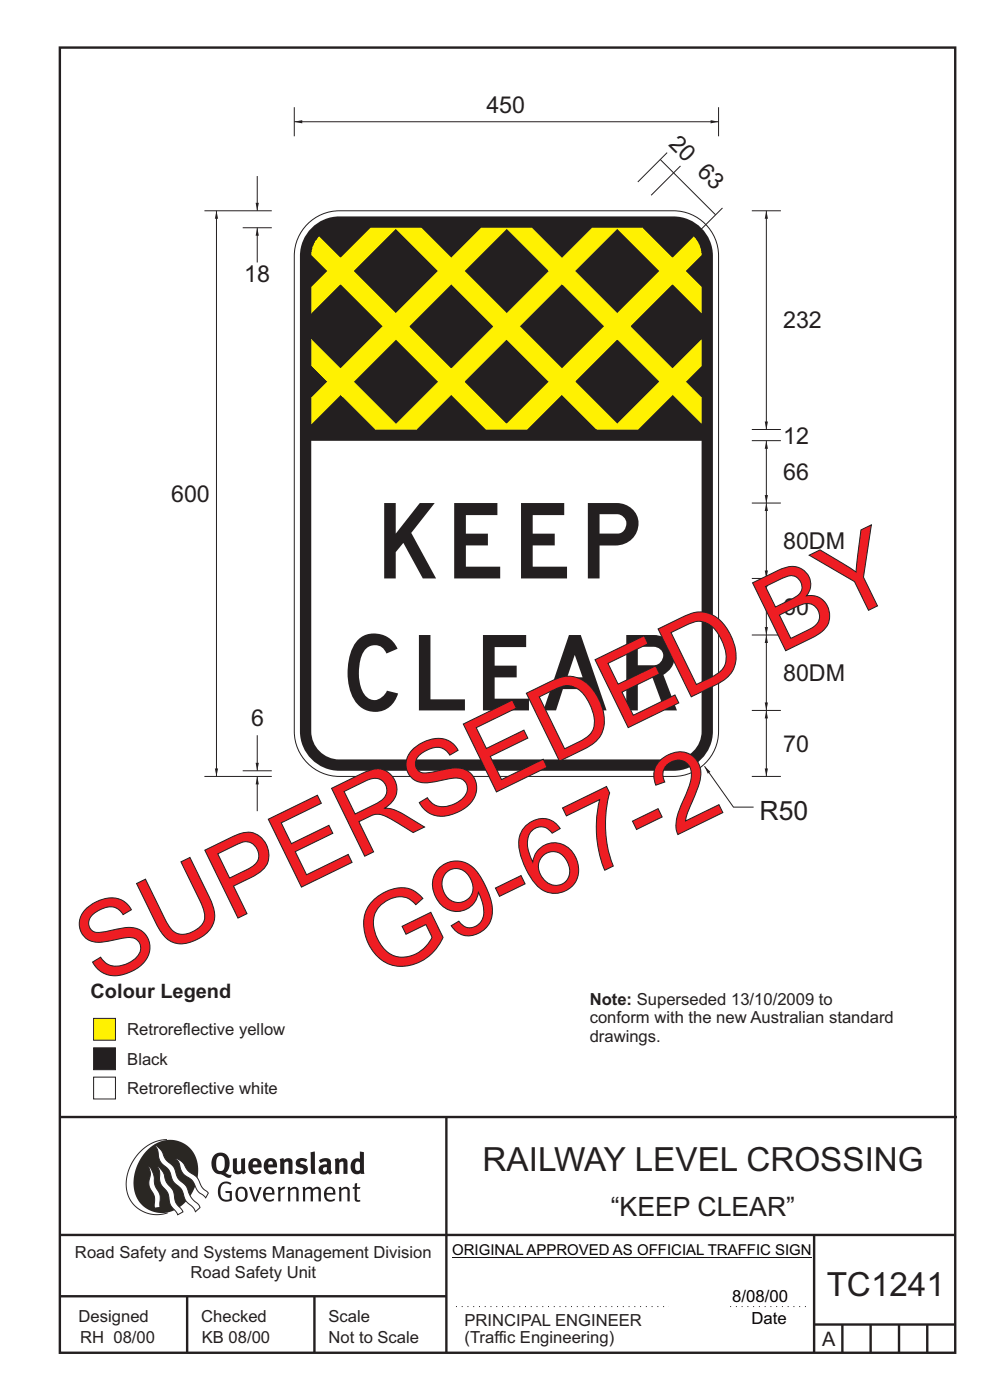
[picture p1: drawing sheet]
<svg xmlns="http://www.w3.org/2000/svg" width="210mm" height="297mm" viewBox="0 0 210 297" stroke-linecap="round" stroke-linejoin="round" font-family="sans-serif">
<g fill="none" stroke="#231f20" stroke-width=".51">
<path d="M12.7 10.1h189.9v276.9h-189.9zM12.7 237h190.3M94.7 236.9v50.1M12.7 262h190M12.7 275h82M39.7 275v12M66.7 275v12M172.7 262v25M172.7 281h30M178.7 281v6M184.7 281v6M190.7 281v6"/>
<path d="M196.7 281v6"/>
</g>
<path d="M95.9 266.7h76.3" fill="none" stroke="#010202" stroke-width=".21"/>
<path d="M96.7 277.2h45.2M154.9 277.2h16.6" fill="none" stroke="#231f20" stroke-width=".21" stroke-dasharray=".2 1" stroke-linecap="butt"/>
<path d="M19.9 222.3h4.6v4.6h-4.6z" fill-rule="evenodd" fill="#231f20" stroke="#231f20" stroke-width=".21"/>
<path d="M19.9 216h4.6v4.7h-4.6z" fill-rule="evenodd" fill="#fff101" stroke="#231f20" stroke-width=".21"/>
<path d="M162.6 150.7v14" fill="none" stroke="#231f20" stroke-width=".21"/>
<g fill="#231f20">
<path d="M162.2 163h.7l-.3 1.7z"/>
<path d="M162.6 150.7l.3 1.7h-.7z"/>
</g>
<path d="M64.8 47.9a9.6 9.6 0 0 1 7.2-3.2h70.9a9.6 9.6 0 0 1 9.5 9.6v100.8a9.6 9.6 0 0 1-9.5 9.6h-70.9a9.6 9.6 0 0 1-9.6-9.6v-100.8a9.5 9.5 0 0 1 2.4-6.4zM159.5 150.7h6.1" fill="none" stroke="#231f20" stroke-width=".21"/>
<path d="M66.1 48.4a8.3 8.3 0 0 1 5.9-2.5h70.9a8.4 8.4 0 0 1 8.3 8.4v100.8a8.4 8.4 0 0 1-8.3 8.4h-70.9a8.4 8.4 0 0 1-8.4-8.4v-100.8a8.3 8.3 0 0 1 2.5-5.9z" fill-rule="evenodd" fill="#231f20"/>
<path d="M66 93.5h82.8v61.6a6 6 0 0 1-5.9 6h-70.9a6 6 0 0 1-6-6z" fill-rule="evenodd" fill="#fff"/>
<path d="M67.8 50.1a6 6 0 0 1 4.2-1.8h70.9a6 6 0 0 1 5.9 6v36.8h-82.8v-36.8a5.9 5.9 0 0 1 1.8-4.2z" fill-rule="evenodd" fill="#231f20"/>
<path d="M162.6 134.7v16M159.5 164.7h6.1" fill="none" stroke="#231f20" stroke-width=".21"/>
<g fill="#231f20">
<path d="M162.2 149h.7l-.3 1.7z"/>
<path d="M162.6 134.7l.3 1.7h-.7z"/>
</g>
<path d="M159.5 134.7h6.1M162.6 122.7v12" fill="none" stroke="#231f20" stroke-width=".21"/>
<g fill="#231f20">
<path d="M162.2 133h.7l-.3 1.7z"/>
<path d="M162.6 122.7l.3 1.7h-.7z"/>
</g>
<path d="M162.6 106.7v16M159.5 122.7h6.1" fill="none" stroke="#231f20" stroke-width=".21"/>
<g fill="#231f20">
<path d="M162.2 121h.7l-.3 1.7z"/>
<path d="M162.6 106.7l.3 1.7h-.7z"/>
</g>
<path d="M162.6 93.5v13.2M159.5 106.7h6.1" fill="none" stroke="#231f20" stroke-width=".21"/>
<g fill="#231f20">
<path d="M162.2 105h.7l-.3 1.7z"/>
<path d="M162.6 93.5l.3 1.7h-.7z"/>
</g>
<path d="M162.6 44.7v46.4M159.5 93.5h6.1M159.5 91.1h6.1" fill="none" stroke="#231f20" stroke-width=".21"/>
<g fill="#231f20">
<path d="M162.2 89.4h.7l-.3 1.7z"/>
<path d="M162.6 44.7l.3 1.7h-.7z"/>
</g>
<path d="M62.4 25.8h90M140.1 33.8l11.7 11.8M141.5 32.4l-6.2 6.2M144.3 35.2l-6.2 6.2M152.4 22.7v6.2M153.3 44.1l-6.3 6.2M159.5 44.7h6.1" fill="none" stroke="#231f20" stroke-width=".21"/>
<g fill="#231f20">
<path d="M150.7 25.5l1.7 .3-1.7 .4z"/>
<path d="M62.4 25.8l1.7-.3v.7z"/>
</g>
<path d="M62.4 22.7v6.2M149.4 162.5l6.2 8.7h4.3" fill="none" stroke="#231f20" stroke-width=".21"/>
<path d="M149.4 162.5l1.3 1.2-.6 .4z" fill="#231f20"/>
<g fill="#fff101">
<path d="M129.7 91.1l19.1-19.1v5.7l-13.4 13.4z" fill-rule="evenodd"/>
<path d="M106.2 91.1l41-40.9 1.1 1.5 .4 1.2 .1 1.3-36.9 36.9z" fill-rule="evenodd"/>
<path d="M125.6 48.3h5.6l-42.8 42.8h-5.6z" fill-rule="evenodd"/>
<path d="M66 84.4l36.1-36.1h5.6l-41.7 41.7z" fill-rule="evenodd"/>
<path d="M78.6 48.3h5.7l-18.3 18.2v-5.6z" fill-rule="evenodd"/>
<path d="M130.7 48.3h5.6l12.5 12.5v5.7z" fill-rule="evenodd"/>
<path d="M107.2 48.3h5.7l35.9 36v5.6z" fill-rule="evenodd"/>
<path d="M83.7 48.3h5.7l42.8 42.8h-5.7z" fill-rule="evenodd"/>
<path d="M67.7 50.1l41 41h-5.7l-37-37 .4-2 .6-1.1z" fill-rule="evenodd"/>
<path d="M66 71.9l19.2 19.2h-5.6l-13.6-13.5z" fill-rule="evenodd"/>
</g>
<path d="M43.4 164.7h14.3M54.6 164.7v7.4" fill="none" stroke="#231f20" stroke-width=".21"/>
<path d="M54.6 164.7l.3 1.7h-.7z" fill="#231f20"/>
<path d="M54.6 156v7.5M51.5 163.5h6.2" fill="none" stroke="#231f20" stroke-width=".21"/>
<path d="M54.2 161.8h.7l-.3 1.7z" fill="#231f20"/>
<path d="M43.4 44.7h14.3M54.6 48.3v7.4" fill="none" stroke="#231f20" stroke-width=".21"/>
<path d="M54.6 48.3l.3 1.7h-.7z" fill="#231f20"/>
<path d="M54.6 37.3v7.4M51.5 48.3h6.2" fill="none" stroke="#231f20" stroke-width=".21"/>
<path d="M54.2 43h.7l-.3 1.7z" fill="#231f20"/>
<path d="M45.9 44.7v120" fill="none" stroke="#231f20" stroke-width=".21"/>
<g fill="#231f20">
<path d="M45.6 163h.7l-.4 1.7z"/>
<path d="M45.9 44.7l.4 1.7h-.7z"/>
</g>
<path d="M19.9 228.5h4.6v4.6h-4.6z" fill-rule="evenodd" fill="#fff" stroke="#231f20" stroke-width=".21"/>
<path d="M35.4 241.8a9.5 9.5 0 0 0-8.6 10.4 6.5 6.5 0 0 0 8.8 5.1" fill="none" stroke="#2a2723" stroke-width=".21"/>
<path d="M31.3 244a6.1 6.1 0 0 1 7.3-1.6 6.1 6.1 0 0 1 3.4 6.6 8.8 8.8 0 0 1-7.2 8.3 6.1 6.1 0 0 1-6.4-7.5 10.5 10.5 0 0 1 2.9-5.8z" fill-rule="evenodd" fill="#2a2723"/>
<g fill="#fff" stroke="#2a2723" stroke-width=".21">
<path d="M31.6 247.4l.3 .3 .6 1.2 .4 2.5 1 2.1 .1 2.6-1.2 .2-.1-2.5-.9-1.8-.2-.6 .3-2.4z" fill-rule="evenodd"/>
<path d="M37.2 245.7l.5 .2 .9 .6 1.3 1.9 1.9 1.5 1.1 2 1.3 1.2-.6 1-1.6-1.4-1.2-2.3-2-1.4-.5-.9-.4-1.5z" fill-rule="evenodd"/>
<path d="M32.8 242.9l.4 .2 .9 .8 1 2.1 1.7 1.5 1 2.5 1.6 1.5 1.2 2.6 1.6 1.6 .2 .5-.9 .9-.5-.9-1.6-1.5-1-2.5-1.7-1.6-.9-2.4-1.8-1.7-.3-1-.3-1.5z" fill-rule="evenodd"/>
<path d="M33.4 247.4l.5 .4 .7 .9 .7 2.1 1.5 1.9 .5 2.4 1.5 1.8v.2l-1.1 .6-1.6-2.1-.6-2.6-1.4-1.9-.3-.9v-1.7z" fill-rule="evenodd"/>
</g>
<g fill="#231f20">
<path d="M46.8 251.1l.5-.3 .7-.2 .6 .2 .5 .3-.2 .3-.9-.4-.8 .3-.3 .6-.1 1.1 .1 .7 .3 .5 .5 .3h.6l.4-.1v-1.3h-.8l-.1-.4h1.4v1.9l-.7 .3h-.8l-.6-.2-.5-.5-.3-.7-.1-1 .2-.8z" fill-rule="evenodd"/>
<path d="M50.7 252.3l.7-.1 .5 .4 .1 1.3-.2 .4-.3 .2h-.5l-.4-.4-.2-1zM50.4 252.1l-.5 1.1 .3 1.1 .7 .6 1-.1 .4-.4 .2-.6v-.7l-.2-.7-.3-.4-.5-.2h-.6z" fill-rule="evenodd"/>
<path d="M52.8 251.9l.5-.1 .9 2.6 .8-2.6h.5l-1.1 3.1h-.5z" fill-rule="evenodd"/>
<path d="M56.6 252.3l.4-.2 .4 .1 .2 .3 .1 .6h-1.4zM56.2 252.1l-.4 1v.7l.3 .6 .4 .4 .5 .1 1.1-.3h.1l-.2-.3-.6 .2-.7-.1-.3-.3-.1-.5v-.2h1.9l-.2-1.2-.8-.4h-.5z" fill-rule="evenodd"/>
<path d="M58.9 251.9l.5-.1 .1 .5 .4-.4 .6-.1-.2 .5h-.4l-.4 .4v2.2h-.5z" fill-rule="evenodd"/>
<path d="M61 251.9l.5-.1a.24 .24 0 0 0 .1 .4 .24 .24 0 0 0 .3-.2l.8-.2 .6 .4v2.7h-.4l-.1-2.4-.1-.2-.3-.1-.8 .4v2.3h-.5z" fill-rule="evenodd"/>
<path d="M64.2 251.9l.4-.1a.23 .23 0 0 0 .2 .4 .23 .23 0 0 0 .3-.3l.5-.1 .6 .2a.23 .23 0 0 0 .2 .2 .23 .23 0 0 0 .2-.2l.8-.2 .6 .4 .1 2.7h-.5v-2.4l-.1-.2-.3-.1-.8 .5v2.2h-.5v-2.4l-.1-.2-.3-.1-.8 .4v2.3h-.4z" fill-rule="evenodd"/>
<path d="M69.5 252.3l.5-.2 .4 .2 .3 .8h-1.4zM69.2 252.1l-.5 1 .1 .7 .2 .6 .4 .4 .4 .1 1.1-.2 .2-.1-.2-.3-.6 .2-.7-.1-.3-.4v-.6h1.9l-.2-1.1-.4-.4-.5-.1h-.5z" fill-rule="evenodd"/>
<path d="M71.8 251.9l.5-.1a.24 .24 0 0 0 .1 .4 .24 .24 0 0 0 .4-.2l.7-.2 .6 .4 .1 2.7h-.5v-2.4l-.1-.2-.3-.1-.9 .4v2.3h-.4z" fill-rule="evenodd"/>
<path d="M75.3 251.1l.5-.1-.1 .8h.8l-.2 .4h-.6v2.2l.2 .2 .5-.1v.3l-.2 .1h-.6l-.4-.4v-2.3h-.4v-.4h.4z" fill-rule="evenodd"/>
<path d="M46.2 245.4l.4-.2h.4l.6 .6v1.8l-.2 .5-.3 .3-.8-.1-.3-.5-.1-1.5zM45.5 245l-.4 .6-.2 .9v1l.3 .8 .7 .6 1 .3 1.6 .7 .4-.1 .3-.6h-.6l-.8-.4 .7-.9 .2-1.5a1.91 1.91 0 0 0-1.1-1.7 1.91 1.91 0 0 0-2.1 .3z" fill-rule="evenodd"/>
<path d="M49.4 245.8l.8-.1 .1 2.4 .1 .3 .3 .1 .5-.3v-2.4l.8-.1v2.6l.2 .5-.7 .3a.39 .39 0 0 0-.7 0h-.8l-.5-.5z" fill-rule="evenodd"/>
<path d="M53.8 246.5l.3-.2 .3 .1 .2 .6h-1zM53.1 246.1l-.3 .5-.1 .7v.7l.4 .7 .5 .3 .6 .1 .7-.1 .6-.3-.4-.5-.4 .2-.5 .1-.4-.2-.2-.4v-.2h1.9l-.1-1.1-.3-.6-1-.3-.5 .1z" fill-rule="evenodd"/>
<path d="M57.1 246.5l.2-.2 .4 .1 .2 .6h-1zM56.4 246.1l-.3 .5-.2 .8 .2 .7 .3 .6 .5 .3 .6 .1 .6-.1 .6-.3-.3-.5-.6 .3-.5-.1-.4-.5v-.2h1.9l-.1-1-.3-.6-.5-.3-.5-.1-.5 .1z" fill-rule="evenodd"/>
<path d="M59.3 245.9l.8-.2 .1 .4 1-.4 .7 .3 .1 .5v2.5h-.8v-2.2l-.3-.4-.6 .3v2.3h-.9z" fill-rule="evenodd"/>
<path d="M63 246l.9-.3 1.3 .3-.3 .5-.9-.2-.3 .3 .1 .3 1 .3 .4 .4v.8l-.4 .5-1.1 .2-1.1-.3 .3-.7 1 .4 .3-.1 .2-.2-.1-.4-1-.2-.4-.3-.2-.7z" fill-rule="evenodd"/>
<path d="M68.6 247.8l.7-.2v.7l-.3 .2h-.3l-.2-.4zM67.7 246.1l.3 .7 .8-.4 .5 .2a.35 .35 0 0 1 0 .4 .35 .35 0 0 1-.5 0l-1 .4-.2 1 .2 .4 .3 .3h1.1a.49 .49 0 0 1 .8 .1l.5-.5-.3-.4v-1.8l-.2-.5-.4-.3h-.6z" fill-rule="evenodd"/>
<path d="M71 245.9l.8-.2 .1 .4 1-.4 .6 .3 .2 .5v2.5h-.8v-2.3l-.3-.3-.6 .3v2.3h-.9z" fill-rule="evenodd"/>
<path d="M75.6 246.5l.3-.1 .4 .2v1.6l-.3 .2-.4-.1-.2-.3v-1zM76.3 244.3v1.3a.19 .19 0 0 1 0 .3 .19 .19 0 0 1-.3-.2l-.8 .1-.6 .6-.2 .9 .1 1 .3 .5 .6 .3h.6l.5-.3v.2h.8l-.1-4.6z" fill-rule="evenodd"/>
<path d="M65.9 244.5l.9-.2 .1 4.7h-.8l-.1-.3z" fill-rule="evenodd"/>
</g>
<g font-size="22.4" fill="#ee1d23">
<text x="21" y="209.2" transform="rotate(-26 21 209.2)">SUPERSEDED BY</text>
<text x="80.6" y="207.9" transform="rotate(-26 80.6 207.9)">G9-67-2</text>
</g>
<g font-size="16" fill="#231f20">
<text x="81.5" y="122.7">KEEP</text>
<text x="73.7" y="150.7">CLEAR</text>
</g>
<g font-size="7.1" fill="#231f20">
<text x="102.4" y="248.4">RAILWAY LEVEL CROSSING</text>
<text x="175.4" y="275">TC1241</text>
</g>
<g font-size="5.6" fill="#231f20">
<text x="161.1" y="173.9">R50</text>
<text x="129.6" y="258">“KEEP CLEAR”</text>
</g>
<g font-size="4.9" fill="#231f20">
<text x="103.2" y="24.1">450</text>
<text x="141.7" y="30.7" transform="rotate(45 141.7 30.7)">20</text>
<text x="147.7" y="36.7" transform="rotate(45 147.7 36.7)">63</text>
<text x="51.8" y="59.8">18</text>
<text x="166.1" y="69.7">232</text>
<text x="166.1" y="94.2">12</text>
<text x="166.1" y="101.9">66</text>
<text x="36.3" y="106.5">600</text>
<text x="166.1" y="116.5">80DM</text>
<text x="166.1" y="130.5">60</text>
<text x="166.1" y="144.5">80DM</text>
<text x="53.3" y="154.1">6</text>
<text x="166.1" y="159.4">70</text>
</g>
<g font-size="4.2" fill="#231f20">
<text x="19.2" y="211.8">Colour Legend</text>
<text x="174.4" y="285.6">A</text>
</g>
<g font-size="3.6" fill="#010202">
<text x="155.3" y="276.2">8/08/00</text>
<text x="159.4" y="280.9">Date</text>
</g>
<g font-size="3.5" fill="#231f20">
<text x="125.1" y="213.2">Note: Superseded 13/10/2009 to</text>
<text x="27" y="219.6">Retroreflective yellow</text>
<text x="125.1" y="217.1">conform with the new Australian standard</text>
<text x="125.1" y="221.1">drawings.</text>
<text x="27" y="226">Black</text>
<text x="27" y="232.1">Retroreflective white</text>
<text x="15.9" y="266.8">Road Safety and Systems Management Division</text>
<text x="40.4" y="271.1">Road Safety Unit</text>
<text x="16.7" y="280.4">Designed</text>
<text x="42.7" y="280.4">Checked</text>
<text x="69.7" y="280.4">Scale</text>
<text x="98.5" y="281.3">PRINCIPAL ENGINEER</text>
<text x="17" y="284.8">RH 08/00</text>
<text x="42.8" y="284.8">KB 08/00</text>
<text x="69.7" y="285">Not to Scale</text>
<text x="98.5" y="284.8">(Traffic Engineering)</text>
</g>
<text font-size="3.2" fill="#010202" x="95.9" y="266.3">ORIGINAL APPROVED AS OFFICIAL TRAFFIC SIGN</text>
</svg>
